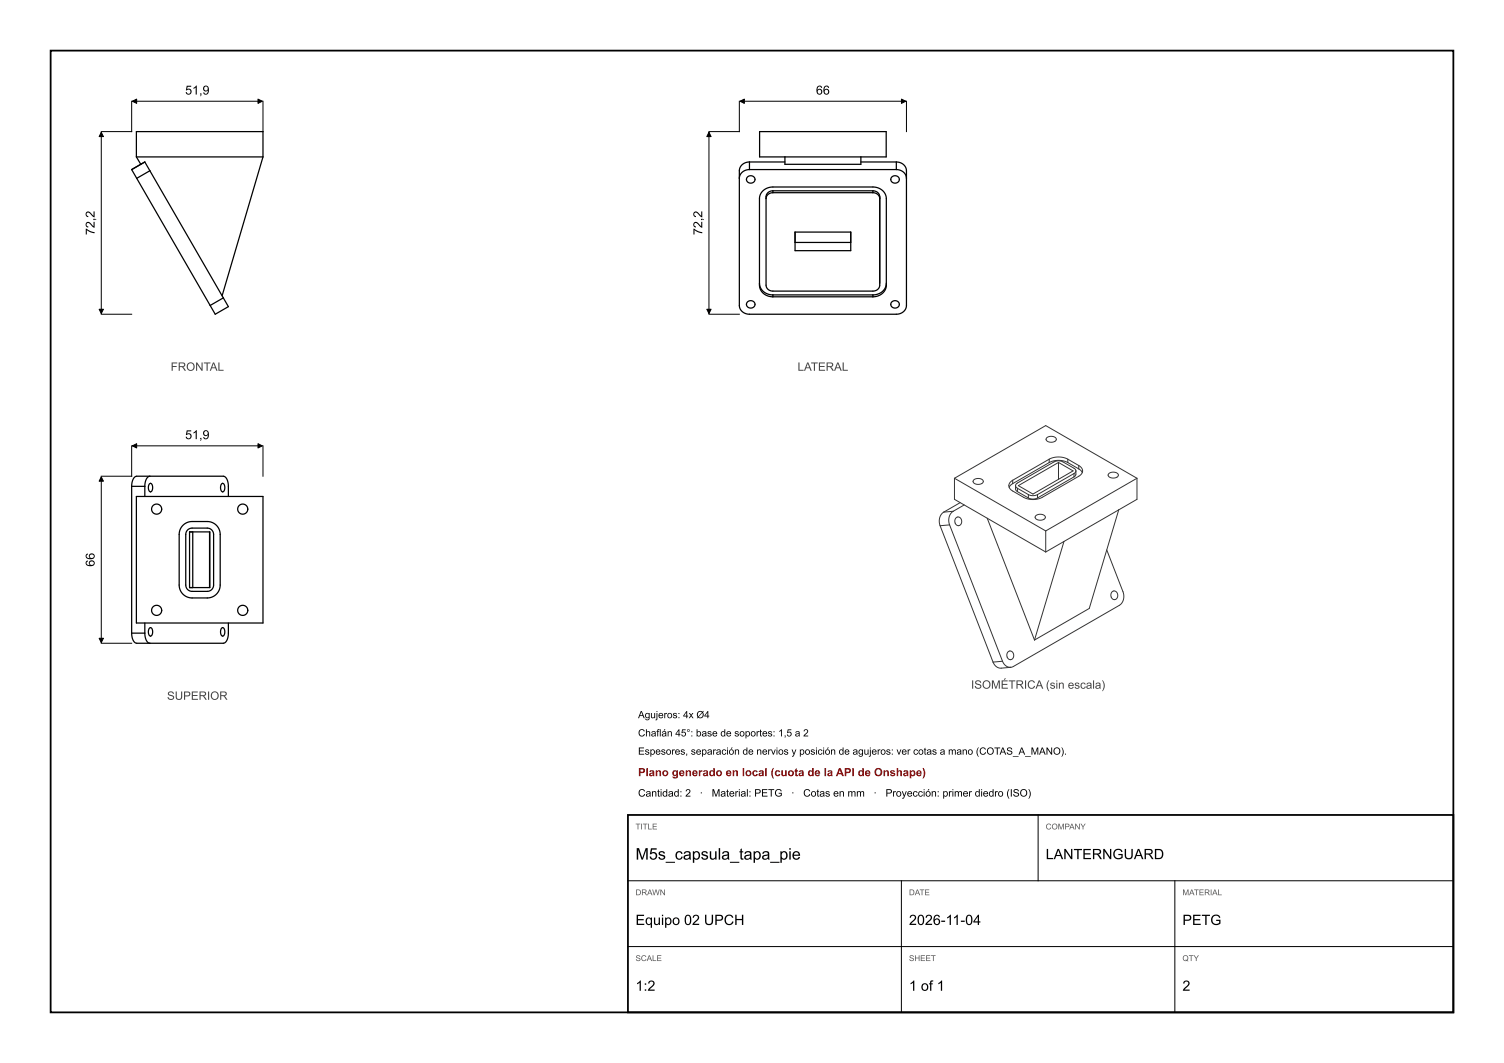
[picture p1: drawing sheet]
<svg xmlns="http://www.w3.org/2000/svg" width="297mm" height="210mm" viewBox="0 0 297 210" stroke-linecap="round" stroke-linejoin="round" font-family="sans-serif">
<path d="M10 10h277v190h-277zM124 161h163v39h-163z" fill="none" stroke="#000" stroke-width=".35"/>
<g fill="none" stroke="#000" stroke-width=".25">
<path d="M26 33.5l1 1.7M26.9 31v-5h25v5M26.9 31h25M26.9 31l.9 1.5M27 35.2l14.5 25.1M27.8 32.5l-1.8 1M28.6 32l-.8 .5M28.6 32l-2.6 1.5M28.6 32l1 1.7M29.6 33.7l14.5 25.1M29.6 33.7l-2.6 1.5M51.9 31l-8 27.4"/>
<path d="M146 35.2v24.3a2.08 2.08 0 0 0 2.5 2.6h26.1a9.8 9.8 0 0 0 3.5-.3 2.23 2.23 0 0 0 .9-2.5v-24.1M147.6 34.9a.82 .82 0 0 1 1.2-.1 .82 .82 0 0 1 0 1.3 .82 .82 0 0 1-1.2-.1l-.2-.6zM148 33.5h29M148 32h7M148 32a1.97 1.97 0 0 0-2 2.5v.7M148 33.5h-.4a1.83 1.83 0 0 0-1.6 1.7M148 32v1.5M151.3 39.2v16.3a1.54 1.54 0 0 0 .3 1.6 1.54 1.54 0 0 0 1.6 .4h18.6a1.54 1.54 0 0 0 1.6-.4 1.54 1.54 0 0 0 .3-1.6v-16.3M152.6 37.7a1.29 1.29 0 0 0-1.3 1.5M152.6 37.7h19.8M152.6 38.1h19.8M152.6 38.1a1.27 1.27 0 0 0-1.3 1.1"/>
<path d="M152.6 37.7v.4M155 31h-5v-5h25v5h-5M155 31h15M155 31v1.5h15v-1.5M170 32h7M172.4 37.7a1.27 1.27 0 0 1 1.3 1.2M172.4 38.1a1.27 1.27 0 0 1 1.3 1.1M172.4 37.7v.4M173.7 38.9v17.1M173.7 38.9v.3M176.1 34.9a.82 .82 0 0 1 1.2-.1 .82 .82 0 0 1 0 1.3 .82 .82 0 0 1-1.2-.1l-.2-.6zM177 32a1.97 1.97 0 0 1 2 2.5v.7"/>
<path d="M177 33.5h.4a1.83 1.83 0 0 1 1.6 1.7M177 32v1.5M44.1 58.8l1 1.8-1.9 1.1-.7 .4-1-1.8M44.1 58.8l-2.6 1.5M147.6 59.6a.82 .82 0 0 1 1.2-.1 .82 .82 0 0 1 0 1.2 .82 .82 0 0 1-1.2-.1l-.2-.5zM150 56a2.5 2.5 0 0 0 2.6 2.3M152.6 58.6h19.8M152.6 58.6a2.61 2.61 0 0 1-2.6-3.3v-14.1a7.3 7.3 0 0 1 .3-3.1 3.5 3.5 0 0 1 3.5-1.2h16.8a5 5 0 0 1 3.7 .8 4.2 4.2 0 0 1 .7 3.3v13.4a7.3 7.3 0 0 1-.3 3l-1 .9-1.3 .3M152.6 58.3h19.8M152.6 58.3v.3M157 45.8v2.1h11v-2.1M157 45.8v3.7h11v-3.7"/>
<path d="M157 45.8h11M172.4 58.3v.3M175 56a2.5 2.5 0 0 1-2.6 2.3M176.1 59.6a.82 .82 0 0 1 1.2-.1 .82 .82 0 0 1 0 1.2 .82 .82 0 0 1-1.2-.1l-.2-.5zM26 96.1v29M26 96.1h2.6M26.9 98.1h25v25h-25zM28.6 96.1v2M29.6 95.5a.6 .6 0 0 1 .5 .9v.2a.43 .43 0 0 1-.4 .6 .43 .43 0 0 1-.4-.6v-.6zM29.6 94.1h13.5a1.47 1.47 0 0 1 2 1.6v2.4M29.6 94.1a1.88 1.88 0 0 0-1 2M29.6 94.1h-1.6a1.47 1.47 0 0 0-2 1.6v.4"/>
<path d="M43.8 95.5a.6 .6 0 0 1 .6 .9v.2a.43 .43 0 0 1-.4 .6 .43 .43 0 0 1-.4-.6v-.6zM36.1 103.8a3.6 3.6 0 0 1 3.1-.8 4.8 4.8 0 0 1 3.5 .7 3.7 3.7 0 0 1 .8 3.3v6.8a4.9 4.9 0 0 1-.7 3.5 3.6 3.6 0 0 1-3.2 .8 4.8 4.8 0 0 1-3.4-.7 3.7 3.7 0 0 1-.8-3.2v-6.9a4.9 4.9 0 0 1 .7-3.5zM37 104.7a3.7 3.7 0 0 1 2.4-.4h1a1.46 1.46 0 0 1 1.8 1.9v8.8a1.46 1.46 0 0 1-1.8 1.8h-1.9a1.46 1.46 0 0 1-1.8-1.8v-8.8a1.74 1.74 0 0 1 .3-1.5zM37.4 105.1h4v11h-4M37.4 105.1v11M37.4 105.1h.7v11h-.7M41.4 105.1v11M26 125.1v.4a1.47 1.47 0 0 0 2 1.6h1.6M26 125.1h2.6M28.6 123.1v2M28.6 125.1l.1 .7a1.45 1.45 0 0 0 .9 1.3M29.6 124a.6 .6 0 0 1 .5 .9v.2a.43 .43 0 0 1-.4 .6 .43 .43 0 0 1-.4-.6v-.6z"/>
<path d="M43.8 124a.6 .6 0 0 1 .6 .9v.2a.43 .43 0 0 1-.4 .6 .43 .43 0 0 1-.4-.6v-.6zM45.1 123.1v.5a4.8 4.8 0 0 1-.7 3.4l-.3 .1h-14.5"/>
<circle cx="30.9" cy="100.6" r="1"/>
<circle cx="47.9" cy="100.6" r="1"/>
<circle cx="30.9" cy="120.6" r="1"/>
<circle cx="47.9" cy="120.6" r="1"/>
</g>
<g fill="none" stroke="#000" stroke-width=".2">
<path d="M26 20v6h-6M26.1 20h25.7M51.9 20v6M146 20v6h-6M146.1 20h32.8M179 20v6M20 26.1v35.8M140 26.1v35.8M20 62.1h6M140 62.1h6M20 94.2v32.7M26 88.1v6h-6"/>
<path d="M26.1 88.1h25.7M51.9 88.1v6M20 127.1h6M124 174h163M178 174v26M205 161v13M232 174v26M124 187h163"/>
</g>
<g fill="none" stroke="#333" stroke-width=".2">
<path d="M188.5 94.5v3.2a1.03 1.03 0 0 0 .7 1.3l17.3 10M188.5 94.5l17.7-10.2a.82 .82 0 0 1 1 .2l17.3 10M188.5 94.5l18 10.4M189.6 99.3l-3.2 1.9M190.4 99.8l-2.2 1.2M192.3 94.8a1.28 1.28 0 0 1 1.9 .3 1.17 1.17 0 0 1-2.1 0zM200 95.5l-.7 .8M200 94.9v.6M200.5 95.9a1.07 1.07 0 0 0 .4 1.2M200.5 95.9l.4 .6M200.9 97.1l2.2 1.3M200.9 96.5l2.2 1.2"/>
<path d="M200.9 96.5v.6M201.1 95.9l7.4-4.2a.96 .96 0 0 1 1.4 .2l2 1.1-7.4 4.3a.96 .96 0 0 1-1.4-.2zM203.1 98.4l.9 .2 .9-.2M203.1 97.7l.9 .2 .9-.2M203.1 97.7v.7M204.9 97.7v.7M206.7 86.4a1.28 1.28 0 0 1 1.9 .4 1.17 1.17 0 0 1-2 0zM207.2 90.7l-7.2 4.2M207.2 90.7a4.1 4.1 0 0 1 3.7 0M207.2 91.4l-7.2 4.1M207.2 91.4a4.1 4.1 0 0 1 3.7 0M207.2 90.7v.7"/>
<path d="M209 91.4v3.3M210.9 90.7l2.1 1.3M210.9 91.4l2.1 1.2M210.9 90.7v.7M212.1 94.2l-7.2 4.2M212.1 93.5l-7.2 4.2M212.1 93.5v.7M212.5 93a1.07 1.07 0 0 1-.4 1.2M212.5 93l-.4 .5M212.5 93a1.9 1.9 0 0 0-1.2-1 3.4 3.4 0 0 0-3-.8l-6.7 3.8a1.72 1.72 0 0 0-1.1 .9M213 92a1.16 1.16 0 0 1 .8 1.1 1.16 1.16 0 0 1-1 1.1l-5.4 3.1a5.7 5.7 0 0 1-3.9 1.4 11.6 11.6 0 0 1-4.1-2.2 1.11 1.11 0 0 1 .6-1.6M213 92.6l.7 .8"/>
<path d="M213 92v.6M219 93.5a1.28 1.28 0 0 1 1.9 .4 1.17 1.17 0 0 1-2.1 0zM224.5 94.5l-18 10.4M224.5 94.5v3.2a1.02 1.02 0 0 1-.7 1.3l-2.9 1.7M185.6 103.9l10.5 26.9M186.4 101.2a2.22 2.22 0 0 0-.8 2.7M187.5 103.7l10.5 26.9M187.5 103.7l-1.9 .2M188.2 101a2.22 2.22 0 0 0-.7 2.7M188.2 101l-1.8 .2M188.8 102.3a.83 .83 0 0 1 1.1 .4 .83 .83 0 0 1-.4 1.1 .87 .87 0 0 1-.9-.5 .87 .87 0 0 1 .2-1zM195 102.4l9.3 24"/>
<path d="M204.6 101.8a1.28 1.28 0 0 1 1.8 .4 1.17 1.17 0 0 1-2 0zM206.5 104.9v4.1M210.1 107l-3.6 2M210.1 107l-5.8 19.4M218.6 108.6l2.5 6.6a4.7 4.7 0 0 1 .6 3.7l-.7 .7-20.9 12.1-.5 .1M219.6 116.9a.83 .83 0 0 1 1.1 .4 .83 .83 0 0 1-.4 1.1 .87 .87 0 0 1-.9-.5 .87 .87 0 0 1 .2-1zM220.9 100.7l-10.8 6.3M220.9 100.7l-5.5 18.5a1.37 1.37 0 0 1-1.2 1.5l-9.9 5.7M196.1 130.8a1.91 1.91 0 0 0 2.6 1.1l.9-.1M198 130.6a1.71 1.71 0 0 0 1.6 1.2M198 130.6l-1.9 .2M199.1 128.8a.83 .83 0 0 1 1.1 .4 .83 .83 0 0 1-.4 1.1 .87 .87 0 0 1-.9-.5 .87 .87 0 0 1 .2-1z"/>
</g>
<path d="M50.9 19.6l.9 .4-.9 .4zM178 19.6l.9 .4-.9 .4zM20 26.1l.4 .9h-.8zM26.1 20l.9-.4v.8zM140 26.1l.4 .9h-.8zM146.1 20l.9-.4v.8zM19.6 61.1h.8l-.4 .8zM139.6 61.1h.8l-.4 .8zM20 94.2l.4 .9h-.8zM26.1 88.1l.9-.4v.8zM50.9 87.7l.9 .4-.9 .4zM19.6 126.1h.8l-.4 .8z" fill="#000" stroke="#000" stroke-width=".2"/>
<text font-size="3.2" x="125.5" y="169.8">M5s_capsula_tapa_pie</text>
<g font-size="2.8">
<text x="206.5" y="169.7">LANTERNGUARD</text>
<text x="125.5" y="182.7">Equipo 02 UPCH</text>
<text x="179.5" y="182.7">2026-11-04</text>
<text x="233.5" y="182.7">PETG</text>
<text x="125.5" y="195.7">1:2</text>
<text x="179.5" y="195.7">1 of 1</text>
<text x="233.5" y="195.7">2</text>
</g>
<g font-size="2.5">
<text x="36.6" y="18.7">51,9</text>
<text x="161.1" y="18.7">66</text>
<text x="18.7" y="46.4" transform="rotate(-90 18.7 46.4)">72,2</text>
<text x="138.7" y="46.4" transform="rotate(-90 138.7 46.4)">72,2</text>
<text x="36.6" y="86.8">51,9</text>
<text x="18.7" y="112" transform="rotate(-90 18.7 112)">66</text>
</g>
<g font-size="2.3" fill="#444">
<text x="33.7" y="73.2">FRONTAL</text>
<text x="157.5" y="73.2">LATERAL</text>
<text x="191.8" y="136.1">ISOMÉTRICA (sin escala)</text>
<text x="33" y="138.2">SUPERIOR</text>
</g>
<text font-size="2.2" fill="#a00000" x="126" y="153.3">Plano generado en local (cuota de la API de Onshape)</text>
<g font-size="2">
<text x="126" y="141.9">Agujeros: 4x Ø4</text>
<text x="126" y="145.5">Chaflán 45°: base de soportes: 1,5 a 2</text>
<text x="126" y="149.1">Espesores, separación de nervios y posición de agujeros: ver cotas a mano (COTAS_A_MANO).</text>
<text x="126" y="157.4">Cantidad: 2</text>
<text x="138.2" y="157.4">·</text>
<text x="140.5" y="157.4">Material: PETG</text>
<text x="156.2" y="157.4">·</text>
<text x="158.6" y="157.4">Cotas en mm</text>
<text x="172.5" y="157.4">·</text>
<text x="174.9" y="157.4">Proyección: primer diedro (ISO)</text>
</g>
<g font-size="1.6" fill="#555">
<text x="125.5" y="163.9">TITLE</text>
<text x="206.5" y="163.9">COMPANY</text>
<text x="125.5" y="176.9">DRAWN</text>
<text x="179.5" y="176.9">DATE</text>
<text x="233.5" y="176.9">MATERIAL</text>
<text x="125.5" y="189.9">SCALE</text>
<text x="179.5" y="189.9">SHEET</text>
<text x="233.5" y="189.9">QTY</text>
</g>
</svg>
